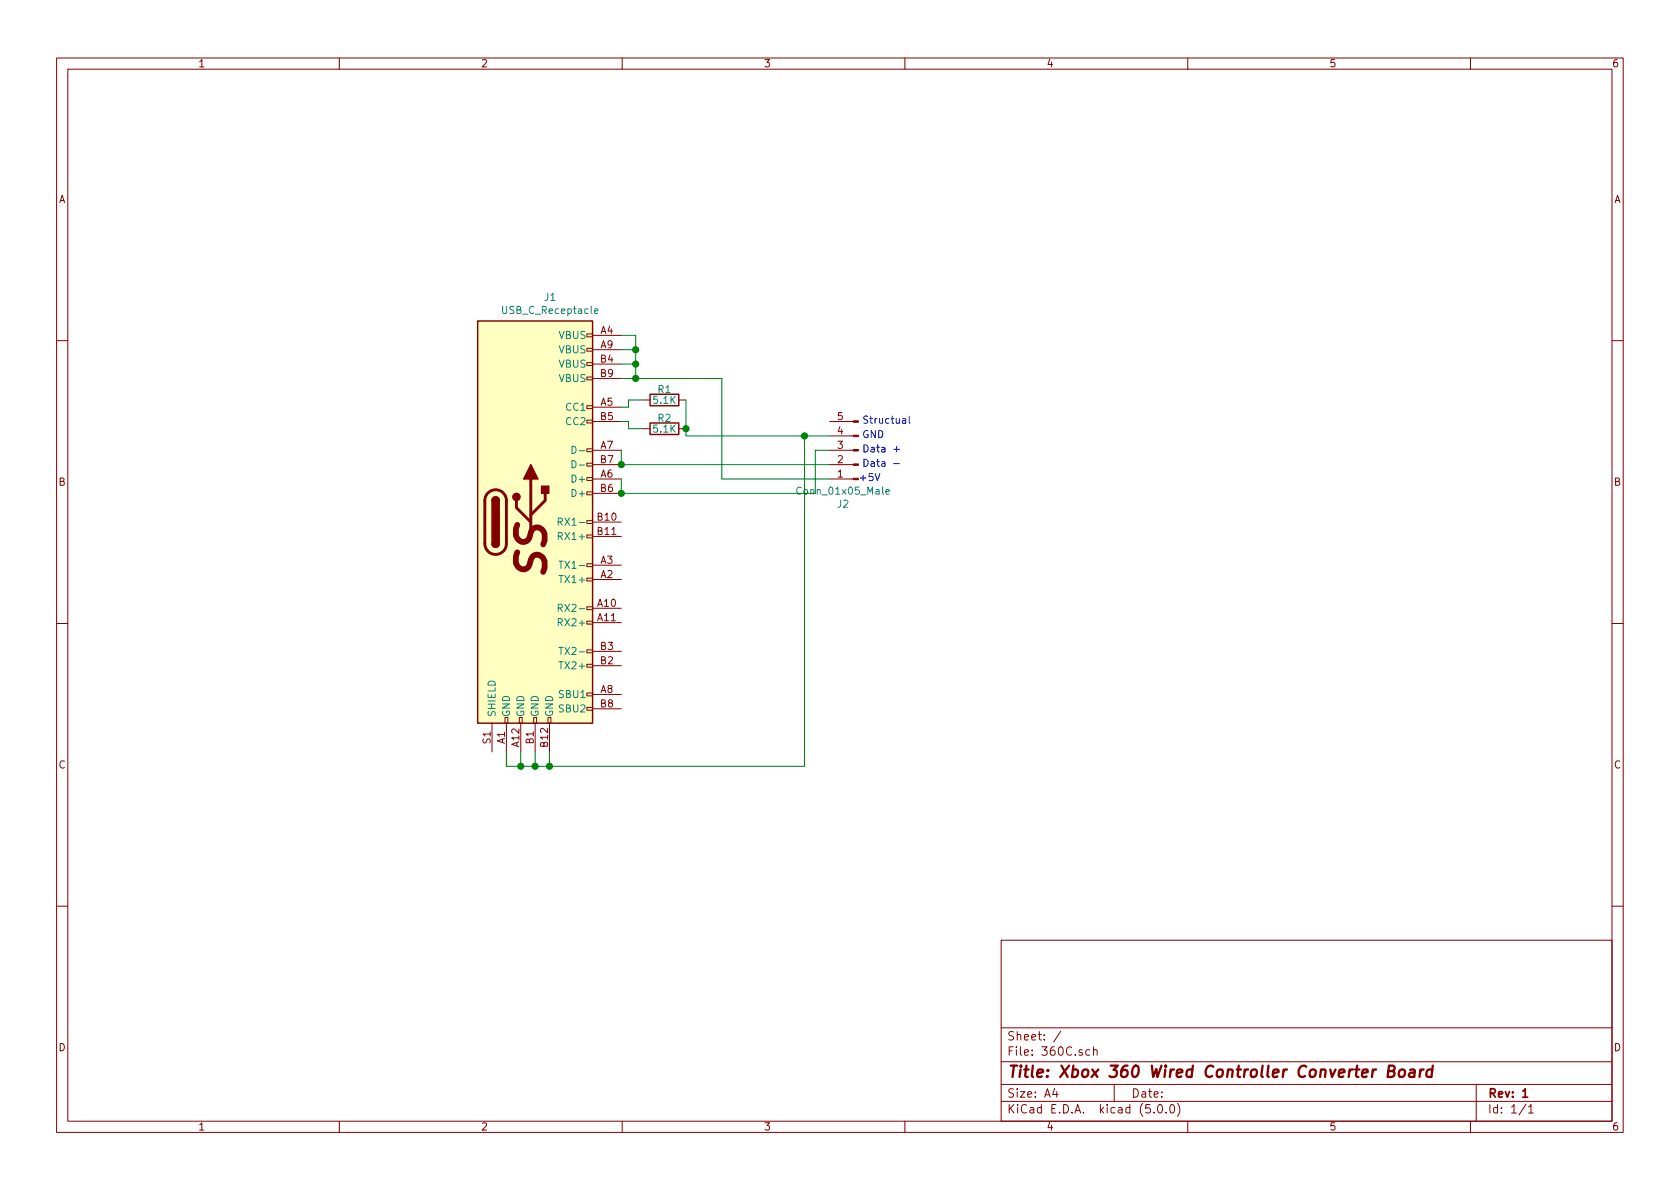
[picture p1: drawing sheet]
<svg xmlns="http://www.w3.org/2000/svg" width="297mm" height="210mm" viewBox="0 0 297 210" stroke-linecap="round" stroke-linejoin="round" font-family="sans-serif">
<g fill="none" stroke="#840000" stroke-width=".18">
<path d="M10 10.3h277v189.9h-277zM12 12.2h273v186.1h-273zM60 10.3v1.9M110 10.3v1.9M160 10.3v1.9M210 10.3v1.9M260 10.3v1.9M103.8 59h1v.6h-1zM104.8 59.3h5.1M10 60.2h2M103.8 79.4h1v.5h-1zM103.8 74.3h1v.5h-1z"/>
<path d="M103.8 71.7h1v.6h-1zM103.8 66.7h1v.5h-1zM103.8 64.1h1v.5h-1zM103.8 61.6h1v.5h-1zM104.8 72h5.1M104.8 79.6h5.1M104.8 61.8h5.1M104.8 64.4h5.1M104.8 74.5h5.1M104.8 66.9h5.1M113.7 70.7h1.2M113.7 75.8h1.2"/>
<path d="M120 70.7h1.3M120 75.8h1.3M146.7 79.6h4.2M146.7 74.5h4.2M146.7 77.1h4.2M285 60.2h2M103.8 99.7h1v.5h-1zM103.8 94.6h1v.5h-1zM103.8 92.1h1v.5h-1zM103.8 87h1v.5h-1zM103.8 84.4h1v.6h-1zM103.8 81.9h1v.5h-1z"/>
<path d="M104.8 99.9h5.1M104.8 84.7h5.1M104.8 92.3h5.1M104.8 94.9h5.1M104.8 87.2h5.1M104.8 82.2h5.1M146.7 84.7h4.2M146.7 82.2h4.2M10 110.3h2M103.8 117.5h1v.5h-1zM103.8 114.9h1v.5h-1zM103.8 109.8h1v.6h-1z"/>
<path d="M103.8 107.3h1v.5h-1zM103.8 102.2h1v.5h-1zM104.8 107.6h5.1M104.8 110.1h5.1M104.8 102.5h5.1M104.8 117.7h5.1M104.8 115.2h5.1M285 110.3h2M87 127.9v5.1M89.3 126.9h.5v1h-.5zM89.5 127.9v5.1M91.8 126.9h.5v1h-.5z"/>
<path d="M92.1 127.9v5.1M94.4 126.9h.5v1h-.5zM94.6 127.9v5.1M96.9 126.9h.5v1h-.5zM97.2 127.9v5.1M103.8 125.1h1v.5h-1zM103.8 122.5h1v.6h-1zM104.8 122.8h5.1M104.8 125.3h5.1M10 160.2h2M177 166.3h108v32h-108zM285 160.2h2"/>
<path d="M60 198.3v1.9M110 198.3v1.9M160 198.3v1.9M177 194.8h108M177 191.8h108M177 187.8h108M177 181.8h108M186.5 192.5l-.4 1h1M186.8 193v1M187.6 182.3l-1.3 2M192.7 185.7l-.4-.1-.3 .3v.6l.3 .1 .4-.1M193.3 185.7l.2-.1 .4 .1 .1 .9"/>
<path d="M193.3 185.1v1.5M197 191.8v3M204 196.7v.1M204.8 195.5l.4-.2a.94 .94 0 0 1 0 1.5 .79 .79 0 0 1-.4-1.3zM206.2 196.7v.1M207 195.4l.3-.1a.94 .94 0 0 1 0 1.5 .82 .82 0 0 1-.3-1.4zM208.2 195.1a1.71 1.71 0 0 1 0 2.3M210 198.3v1.9M260 198.3v1.9M261 191.8v6.5M269.8 195.2l-1.2 2M270.3 195.8l.4-.5v1.5"/>
<path d="M270.3 196.8h.8"/>
</g>
<path d="M269.2 193l.5-.5v1.5M269.2 194h.9" fill="none" stroke="#840000" stroke-width=".3"/>
<path d="M245.5 189.4l.9-.1a.46 .46 0 0 0 .2-.5 .46 .46 0 0 0-.3-.4h-.7l-.3 2h.8a.53 .53 0 0 0 .5-.5 .53 .53 0 0 0-.4-.5M247.5 189.3a.54 .54 0 0 1 .5-.2 .54 .54 0 0 1 .4 .4v.6a.56 .56 0 0 1-.6 .4 .56 .56 0 0 1-.5-.4zM249.3 189.2h.8l-.1 1.2M250.1 189.6l-.6 .1a.4 .4 0 0 0-.4 .3 .4 .4 0 0 0 .3 .4l.6-.1M251.2 189.1l-.2 1.3M251.7 189.1a.54 .54 0 0 0-.6 .4M253.2 189.2a.68 .68 0 0 0-1 .3v.6l.1 .2 .2 .1 .6-.1M253.3 188.4l-.2 2" fill="none" stroke="#840000" stroke-width=".41"/>
<path d="M84.5 56.8h20.3v71.1h-20.3z" fill="#ffffc2" stroke="#ffffc2" stroke-width=".18"/>
<path d="M84.5 56.8h20.3v71.1h-20.3zM114.9 69.7h5.1v2h-5.1zM114.9 74.8h5.1v2h-5.1zM87 96.1a.63 .63 0 0 0 .6 .7 .63 .63 0 0 0 .7-.7M87 88.5a.63 .63 0 0 1 .6-.6 .63 .63 0 0 1 .7 .6" fill="none" stroke="#840000" stroke-width=".25"/>
<path d="M86.2 87.3a1.9 1.9 0 0 1 2.1-.6 1.9 1.9 0 0 1 1.2 1.8v7.6a1.9 1.9 0 0 1-1.9 1.9 1.9 1.9 0 0 1-1.9-1.9v-7.7l.1-.5zM91.3 88.5v1.3l2.6 2.5M93.9 84.7v8.9M96.4 87.2v1.3l-2.5 2.6" fill="none" stroke="#840000" stroke-width=".51"/>
<g fill="#840000" stroke="#840000" stroke-width=".25">
<path d="M87 96.1h1.3a.63 .63 0 0 1-.7 .7 .63 .63 0 0 1-.6-.7z"/>
<path d="M87.2 88.1a.63 .63 0 0 1 .7-.2 .63 .63 0 0 1 .4 .6h-1.3z"/>
<path d="M87 88.5h1.3v7.6h-1.3z"/>
<path d="M95.8 86h1.2v1.2h-1.2z"/>
<path d="M93.9 82.2l1.2 2.5h-2.5z"/>
<circle cx="91.3" cy="87.9" r=".63"/>
</g>
<g fill="none" stroke="#008484" stroke-width=".18">
<path d="M105.1 55l.6-.1v-.2l-.4-.1-.2 .2 .1 .6h.5M101.1 78.9a.64 .64 0 0 1 .8 .6 .64 .64 0 0 1-.8 .7zM102.4 79.7h1M98.7 92.3l.6-.1 .1-.2v-.3l-.2-.1h-.5v1.3M98.7 94.8h.6l.1-.2v-.3l-.2-.1h-.5v1.2M98.8 99.2h.8M99 92.3l.4 .6M99.2 99.2v1.3M101.1 81.5a.64 .64 0 0 1 .8 .6 .64 .64 0 0 1-.8 .6zM102.4 82.2h1M156.6 87l.7-.1-.1-.3h-.4l-.2 .1 .1 .6h.5M98.7 107.5h.6l.1-.2v-.3l-.2-.1h-.5v1.2"/>
<path d="M98.7 110.1l.6-.1 .1-.2v-.3l-.2-.1h-.5v1.3M98.8 101.8h.8M98.8 117h.8M98.8 114.5h.8M99 107.5l.4 .6M99.2 114.5v1.2"/>
</g>
<g fill="#840000" stroke="#840000" stroke-width=".18">
<path d="M150.9 74.4h.9v.3h-.9z"/>
<path d="M150.9 77h.9v.2h-.9z"/>
<path d="M150.9 79.5h.9v.3h-.9z"/>
<path d="M150.9 82h.9v.3h-.9z"/>
<path d="M150.9 84.6h.9v.2h-.9z"/>
</g>
<path d="M158 79.4h1M158.5 79v.9M159.6 74.1h.5v.7M160.1 74.3l-.4 .1-.2 .1 .1 .3h.5M160.8 73.6v1.1l.1 .1M154.7 83.7l.4 1.3 .5-1.3M158 82h1" fill="none" stroke="#0000c2" stroke-width=".18"/>
<g fill="none" stroke="#008400" stroke-width=".18">
<path d="M109.9 59.3h2.5v7.6M109.9 79.6v2.6h36.8M109.9 66.9h17.7v17.8h19.1M109.9 64.4h2.5M109.9 61.8h2.5M109.9 74.5h1.2v1.3h2.6M113.7 70.7h-2.6v1.3h-1.2M121.3 70.7v6.4h25.4M142.2 77.1v58.4h-52.7v-2.5M146.7 79.6h-2.6v7.6h-34.2v-2.5M92.1 133v2.5M94.6 133v2.5"/>
<path d="M97.2 133v2.5"/>
</g>
<g fill="#008400" stroke="#008400" stroke-width=".25">
<circle cx="94.6" cy="135.5" r=".51"/>
<circle cx="109.9" cy="82.2" r=".51"/>
<circle cx="109.9" cy="87.2" r=".51"/>
<circle cx="97.2" cy="135.5" r=".51"/>
<circle cx="92.1" cy="135.5" r=".51"/>
<circle cx="112.4" cy="64.4" r=".51"/>
<circle cx="112.4" cy="66.9" r=".51"/>
<circle cx="112.4" cy="61.8" r=".51"/>
<circle cx="121.3" cy="75.8" r=".51"/>
<circle cx="142.2" cy="77.1" r=".51"/>
</g>
<text font-size="7.1" fill="#840000" x="96.5" y="101.5" transform="rotate(-90 96.5 101.5)">SS</text>
<text font-size="2.8" fill="#840000" x="178" y="190.5">Title: Xbox 360 Wired Controller Converter Board</text>
<g font-size="2.1" fill="#840000">
<text x="178" y="184">Sheet: /</text>
<text x="178" y="186.7">File: 360C.sch</text>
<text x="178" y="196.9">KiCad E.D.A. kicad (5.0.0)</text>
<text x="178" y="194.1">Size: A4</text>
<text x="200" y="194.1">Date:</text>
<text x="263" y="194.1">Rev: 1</text>
<text x="263" y="196.9">Id: 1/1</text>
</g>
<g font-size="1.8" fill="#840000">
<text x="35" y="11.9">1</text>
<text x="85" y="11.9">2</text>
<text x="135" y="11.9">3</text>
<text x="185" y="11.9">4</text>
<text x="235" y="11.9">5</text>
<text x="285" y="11.9">6</text>
<text x="10.4" y="35.9">A</text>
<text x="285.4" y="35.9">A</text>
<text x="106.2" y="59">A4</text>
<text x="106.2" y="61.6">A9</text>
<text x="106.2" y="64.1">B4</text>
<text x="106.2" y="71.7">A5</text>
<text x="106.2" y="66.7">B9</text>
<text x="106.2" y="74.3">B5</text>
<text x="148.1" y="76.8">4</text>
<text x="148.1" y="74.3">5</text>
<text x="106.2" y="79.4">A7</text>
<text x="106.2" y="81.9">B7</text>
<text x="148.1" y="81.9">2</text>
<text x="148.1" y="79.4">3</text>
<text x="10.4" y="85.9">B</text>
<text x="106.2" y="84.4">A6</text>
<text x="106.2" y="87">B6</text>
<text x="148.1" y="84.4">1</text>
<text x="285.4" y="85.9">B</text>
<text x="105.7" y="92.1">B10</text>
<text x="105.7" y="94.6">B11</text>
<text x="106.2" y="99.7">A3</text>
<text x="105.7" y="107.3">A10</text>
<text x="106.2" y="102.2">A2</text>
<text x="105.7" y="109.8">A11</text>
<text x="106.2" y="117.5">B2</text>
<text x="106.2" y="114.9">B3</text>
<text x="106.2" y="122.5">A8</text>
<text x="106.2" y="125.1">B8</text>
<text x="86.7" y="131.5" transform="rotate(-90 86.7 131.5)">S1</text>
<text x="89.3" y="131.5" transform="rotate(-90 89.3 131.5)">A1</text>
<text x="94.4" y="131.5" transform="rotate(-90 94.4 131.5)">B1</text>
<text x="10.4" y="135.9">C</text>
<text x="91.8" y="132" transform="rotate(-90 91.8 132)">A12</text>
<text x="96.9" y="132" transform="rotate(-90 96.9 132)">B12</text>
<text x="285.4" y="135.9">C</text>
<text x="10.4" y="185.9">D</text>
<text x="285.4" y="185.9">D</text>
<text x="35" y="199.9">1</text>
<text x="85" y="199.9">2</text>
<text x="135" y="199.9">3</text>
<text x="185" y="199.9">4</text>
<text x="235" y="199.9">5</text>
<text x="285" y="199.9">6</text>
</g>
<g font-size="1.8" fill="#008484">
<text x="96.3" y="53.2">J1</text>
<text x="89.1" y="55.5">USB_C_Receptacle</text>
<text x="98.9" y="59.9">VBUS</text>
<text x="98.9" y="62.5">VBUS</text>
<text x="98.9" y="65">VBUS</text>
<text x="98.9" y="67.6">VBUS</text>
<text x="115.6" y="71.4">5.1K</text>
<text x="116.4" y="69.5">R1</text>
<text x="100.2" y="72.6">CC1</text>
<text x="100.2" y="75.2">CC2</text>
<text x="115.6" y="76.5">5.1K</text>
<text x="116.4" y="74.6">R2</text>
<text x="101.4" y="85.3">D+</text>
<text x="101.4" y="87.9">D+</text>
<text x="141.4" y="87.5">Conn_01x05_Male</text>
<text x="148.1" y="89.8">J2</text>
<text x="99.3" y="95.5">RX1+</text>
<text x="99.7" y="93">RX1-</text>
<text x="99.9" y="100.6">TX1-</text>
<text x="99.5" y="103.1">TX1+</text>
<text x="99.3" y="110.7">RX2+</text>
<text x="99.7" y="108.2">RX2-</text>
<text x="99.5" y="118.4">TX2+</text>
<text x="99.9" y="115.8">TX2-</text>
<text x="99" y="123.4">SBU1</text>
<text x="99" y="126">SBU2</text>
<text x="87.6" y="126.9" transform="rotate(-90 87.6 126.9)">SHIELD</text>
<text x="90.2" y="126.9" transform="rotate(-90 90.2 126.9)">GND</text>
<text x="92.7" y="126.9" transform="rotate(-90 92.7 126.9)">GND</text>
<text x="95.2" y="126.9" transform="rotate(-90 95.2 126.9)">GND</text>
<text x="97.8" y="126.9" transform="rotate(-90 97.8 126.9)">GND</text>
</g>
<g font-size="1.8" fill="#0000c2">
<text x="152.4" y="77.5">GND</text>
<text x="152.4" y="74.9">Structual</text>
<text x="152.4" y="82.5">Data -</text>
<text x="152.4" y="80">Data +</text>
<text x="151.8" y="85.1">+5V</text>
</g>
</svg>
